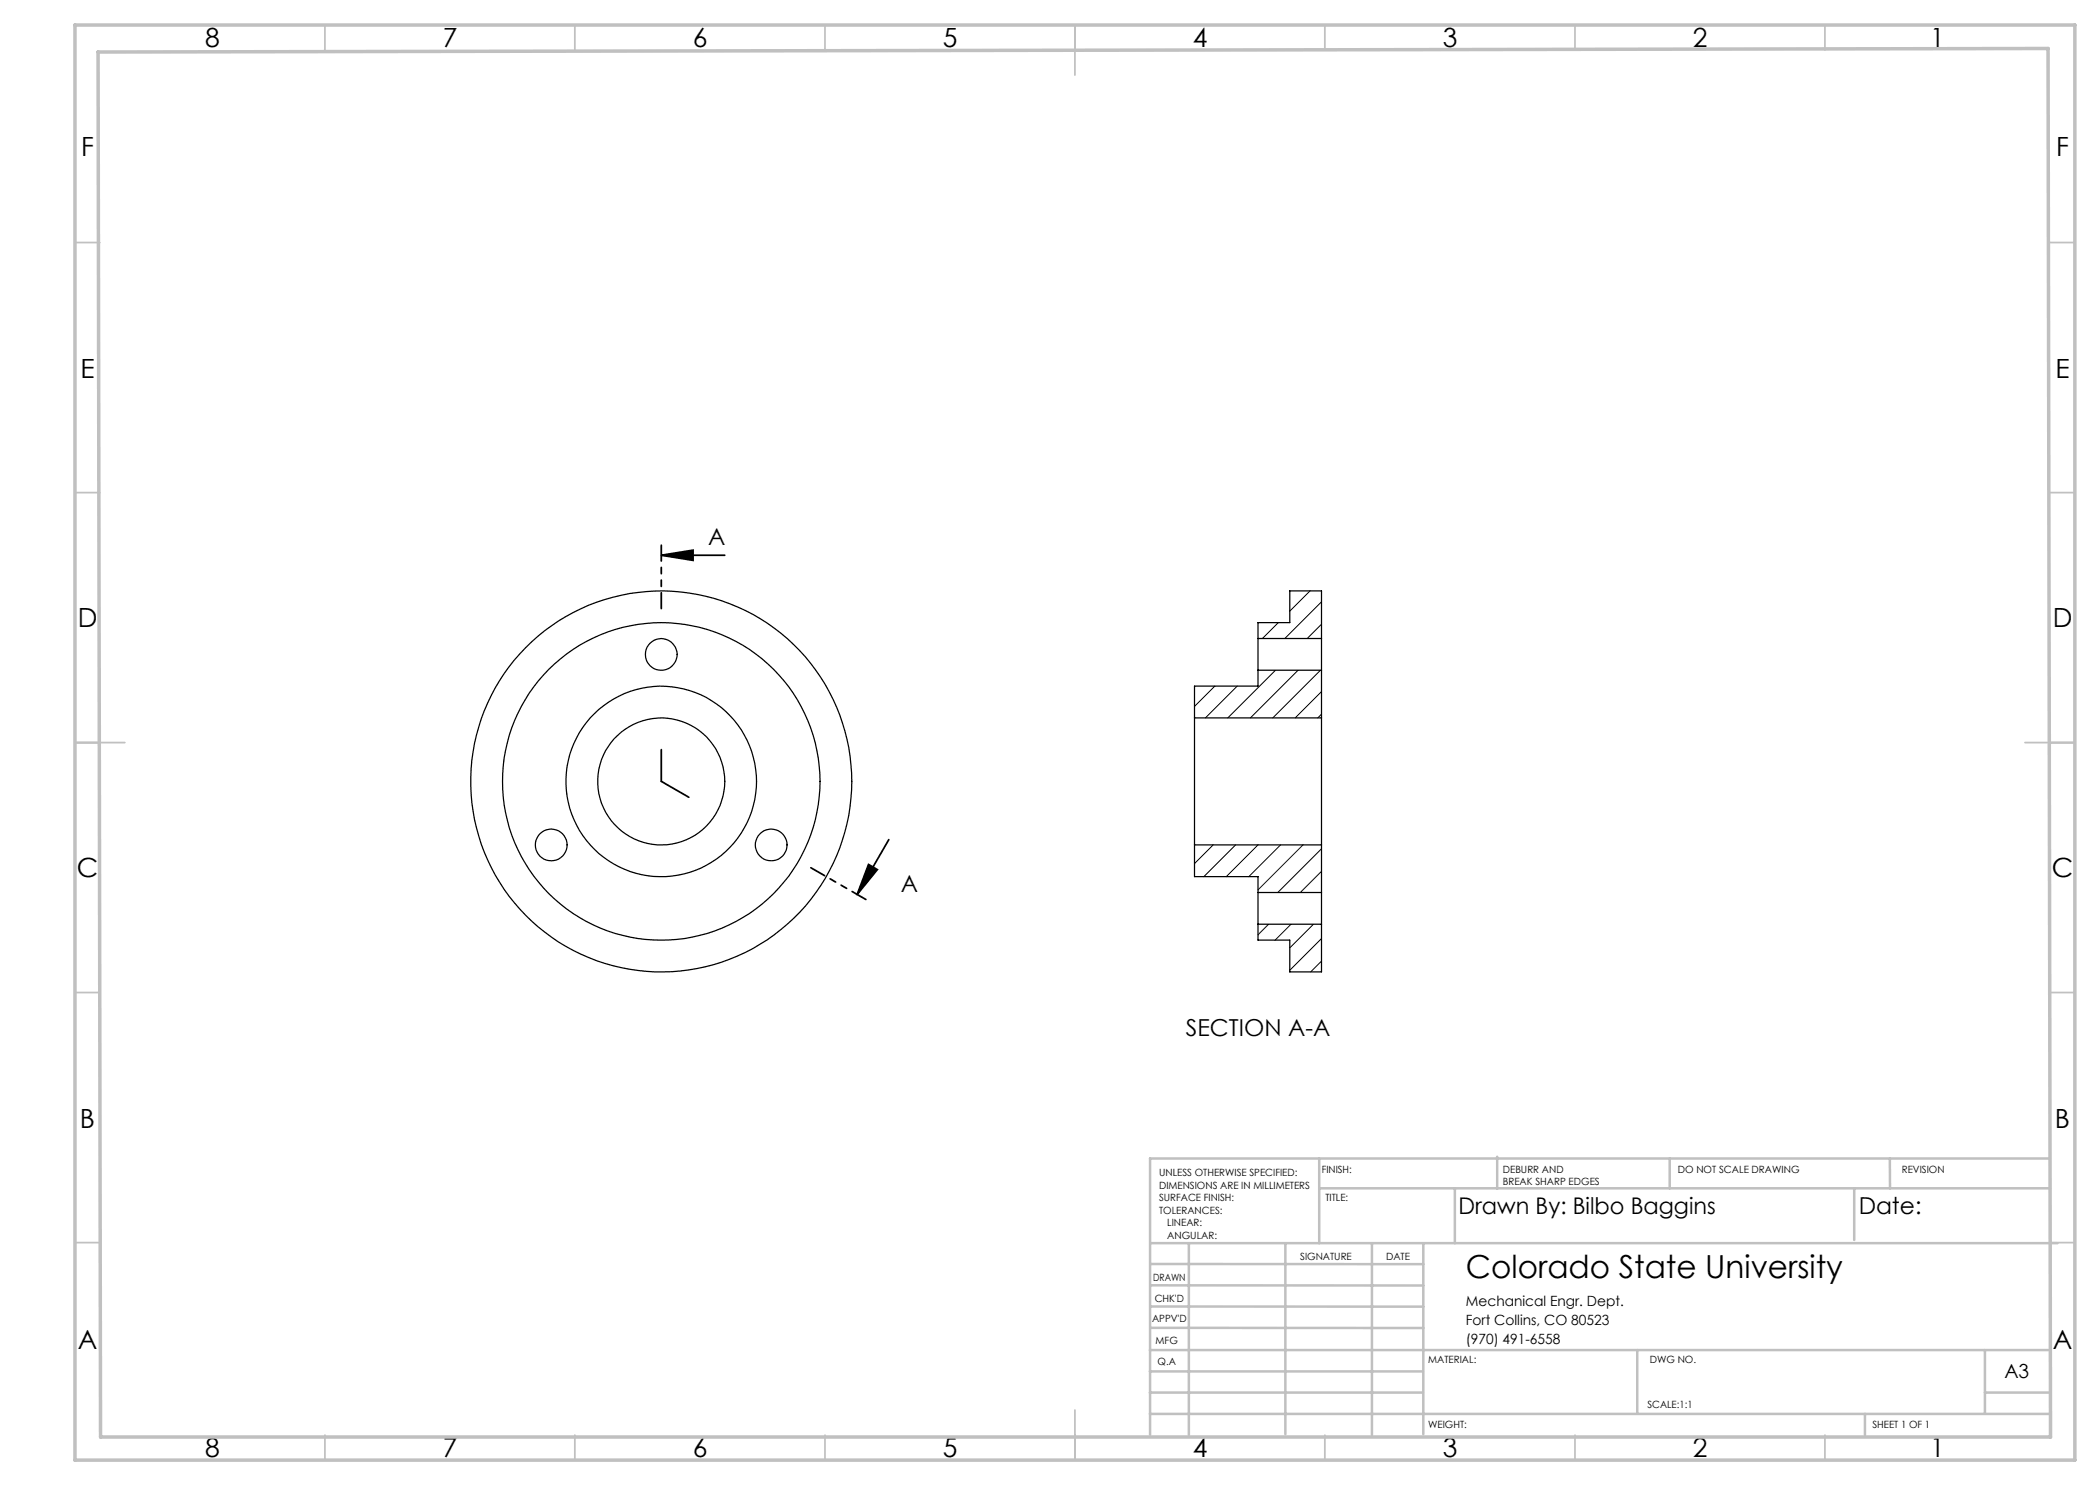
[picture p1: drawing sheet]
<svg xmlns="http://www.w3.org/2000/svg" width="420mm" height="297mm" viewBox="0 0 420 297" stroke-linecap="round" stroke-linejoin="round" font-family="sans-serif">
<path d="M132.3 111.1l6.3-1.1v2.1zM132.3 111.1h12.7M173.7 172.9l1.8 1-4.1 5zM177.8 167.9l-6.4 11" fill="none" stroke="#000" stroke-width=".35"/>
<path d="M132.3 109v12.7M173.2 179.9l-11-6.4" fill="none" stroke="#000" stroke-width=".35" stroke-dasharray="6.3 1.3 1.3 1.3 1.3 1.3" stroke-dashoffset="3.2"/>
<path d="M132.3 149.9v6.4M137.8 159.4l-5.5-3.1" fill="none" stroke="#000" stroke-width=".35" stroke-dasharray="6.3 1.3 1.3 1.3 1.3 1.3"/>
<g fill="none" stroke="#c0c0c0" stroke-width=".35">
<path d="M65 5v5M115 5v5M165 5v5M215 5v10M265 5v5M315 5v5M365 5v5M15 48.5h5M410 48.5h5M15 98.5h5M410 98.5h5M15 148.5h10"/>
<path d="M405 148.5h10M15 198.5h5M410 198.5h5M15 248.5h5M410 248.5h5M65 287v5M115 287v5M165 287v5M215 282v10M265 287v5M315 287v5M365 287v5"/>
</g>
<g fill="none" stroke="#c0c0c0" stroke-width=".5">
<path d="M263.8 231.7v16.9M263.8 237.7h146.2M291 237.7v10.9M299.4 231.3v6.4M333.9 231.7v6M370.8 237.7v10.3M378 231.7v6M410 231.7h-180v55.2M230.1 248.6h181.4M230.1 257.1h54.6M230.1 252.8h54.6M237.8 248.8v38.2"/>
<path d="M257.1 248.6v38.2M274.4 248.8v38.2M284.7 248.6v38.2M230 278.5h54.6M230 274.3h54.6M230 270h180M230 265.6h54.7M230.1 261.3h54.6M327.4 270v12.8M397 278.5h13M397 270v12.8M230 282.8h180"/>
<path d="M373 282.8v4.2"/>
</g>
<path d="M15 5h400v287h-400zM19.6 10.4l390-.7 .5 277.7h-390z" fill="none" stroke="#c0c0c0" stroke-width=".7"/>
<path d="M132.3 111.1l6.3-1.1v2.1zM173.7 172.9l1.8 1-4.1 5z" fill="#000"/>
<g fill="none" stroke="#000" stroke-width=".25">
<path d="M251.6 127.7v6.4M251.6 134.1h12.7M251.6 127.7v-3.2h6.4v-6.3h6.3v9.5M251.6 134.1v3.1h-12.7v6.4M251.6 127.7h12.7M264.3 127.7v6.4M264.3 134.1v9.5M238.9 143.6v25.4M238.9 143.6h25.4M264.3 143.6v25.4M238.9 169v6.3h12.7v3.2M238.9 169h25.4"/>
<path d="M251.6 178.5v6.4M251.6 178.5h12.7M264.3 178.5v6.4M264.3 169v9.5M251.6 184.9v3.1h6.4v6.4h6.3v-9.5M251.6 184.9h12.7"/>
<circle cx="132.3" cy="130.9" r="3.2"/>
<circle cx="132.3" cy="156.3" r="38.1"/>
<circle cx="132.3" cy="156.3" r="31.7"/>
<circle cx="132.3" cy="156.3" r="19"/>
<circle cx="132.3" cy="156.3" r="12.7"/>
<circle cx="110.2" cy="169" r="3.2"/>
<circle cx="154.2" cy="169" r="3.2"/>
</g>
<g fill="none" stroke="#000" stroke-width=".2">
<path d="M262 118.2l-4 4M243 137.2l-4.1 4.1M247.4 137.2l-6.3 6.4M255.1 134.1l-9.5 9.5M255.7 124.5l-3.2 3.2M259.6 134.1l-9.5 9.5M264.1 134.1l-9.5 9.5M264.3 120.4l-7.3 7.3M264.3 124.8l-2.9 2.9M264.3 138.3l-5.3 5.3M264.3 142.8l-.7 .8M242.6 169l-3.7 3.7"/>
<path d="M247.1 169l-6.3 6.3M251.6 169l-6.3 6.3M256.1 169l-6.3 6.3M260.6 169l-9 9M264.3 169.8l-8.7 8.7M264.3 174.3l-4.2 4.2M253.7 184.9l-2.1 2.1M258.2 184.9l-3.2 3.1M262.7 184.9l-4.7 4.7M264.3 187.7l-6.3 6.4M264.3 192.2l-2.2 2.2"/>
</g>
<text font-size="6.3" x="293.2" y="255.5">Colorado State University</text>
<g font-size="5.3">
<text x="41" y="9.5">8</text>
<text x="88.5" y="9.5">7</text>
<text x="138.5" y="9.5">6</text>
<text x="188.5" y="9.5">5</text>
<text x="238.5" y="9.5">4</text>
<text x="288.5" y="9.5">3</text>
<text x="338.5" y="9.5">2</text>
<text x="386" y="9.5">1</text>
<text x="16.2" y="31.3">F</text>
<text x="411.2" y="31.3">F</text>
<text x="16.1" y="75.5">E</text>
<text x="411.1" y="75.5">E</text>
<text x="15.5" y="125.5">D</text>
<text x="410.5" y="125.5">D</text>
<text x="15.4" y="175.5">C</text>
<text x="410.4" y="175.5">C</text>
<text x="16" y="225.5">B</text>
<text x="411" y="225.5">B</text>
<text x="15.5" y="269.8">A</text>
<text x="410.5" y="269.8">A</text>
<text x="41" y="291.5">8</text>
<text x="88.5" y="291.5">7</text>
<text x="138.5" y="291.5">6</text>
<text x="188.5" y="291.5">5</text>
<text x="238.5" y="291.5">4</text>
<text x="288.5" y="291.5">3</text>
<text x="338.5" y="291.5">2</text>
<text x="386" y="291.5">1</text>
</g>
<g font-size="4.7">
<text x="141.6" y="109">A</text>
<text x="180.2" y="178.3">A</text>
<text x="237.2" y="207.3">SECTION A-A</text>
<text x="371.7" y="242.7">Date:</text>
</g>
<text font-size="4.6" x="291.7" y="242.7">Drawn By: Bilbo Baggins</text>
<text font-size="3.9" x="400.9" y="275.5">A3</text>
<g font-size="2.8">
<text x="293.2" y="261.1">Mechanical Engr. Dept.</text>
<text x="293.2" y="264.9">Fort Collins, CO 80523</text>
<text x="293.2" y="268.7">(970) 491-6558</text>
</g>
<g font-size="2">
<text x="231.8" y="235.2">UNLESS OTHERWISE SPECIFIED:</text>
<text x="231.8" y="237.7">DIMENSIONS ARE IN MILLIMETERS</text>
<text x="264.4" y="234.6">FINISH:</text>
<text x="300.6" y="234.6">DEBURR AND</text>
<text x="300.6" y="237.1">BREAK SHARP EDGES</text>
<text x="335.6" y="234.6">DO NOT SCALE DRAWING</text>
<text x="380.4" y="234.6">REVISION</text>
<text x="231.8" y="240.2">SURFACE FINISH:</text>
<text x="231.8" y="242.7">TOLERANCES:</text>
<text x="233.4" y="245.2">LINEAR:</text>
<text x="265.1" y="240.2">TITLE:</text>
<text x="233.5" y="247.7">ANGULAR:</text>
<text x="260" y="251.9">SIGNATURE</text>
<text x="277.2" y="251.9">DATE</text>
<text x="230.6" y="256.1">DRAWN</text>
<text x="230.9" y="260.3">CHK'D</text>
<text x="230.4" y="264.4">APPV'D</text>
<text x="231.1" y="268.8">MFG</text>
<text x="231.5" y="273">Q.A</text>
<text x="285.6" y="272.5">MATERIAL:</text>
<text x="330" y="272.5">DWG NO.</text>
<text x="329.5" y="281.7">SCALE:1:1</text>
<text x="285.6" y="285.5">WEIGHT:</text>
<text x="374.5" y="285.6">SHEET 1 OF 1</text>
</g>
</svg>
